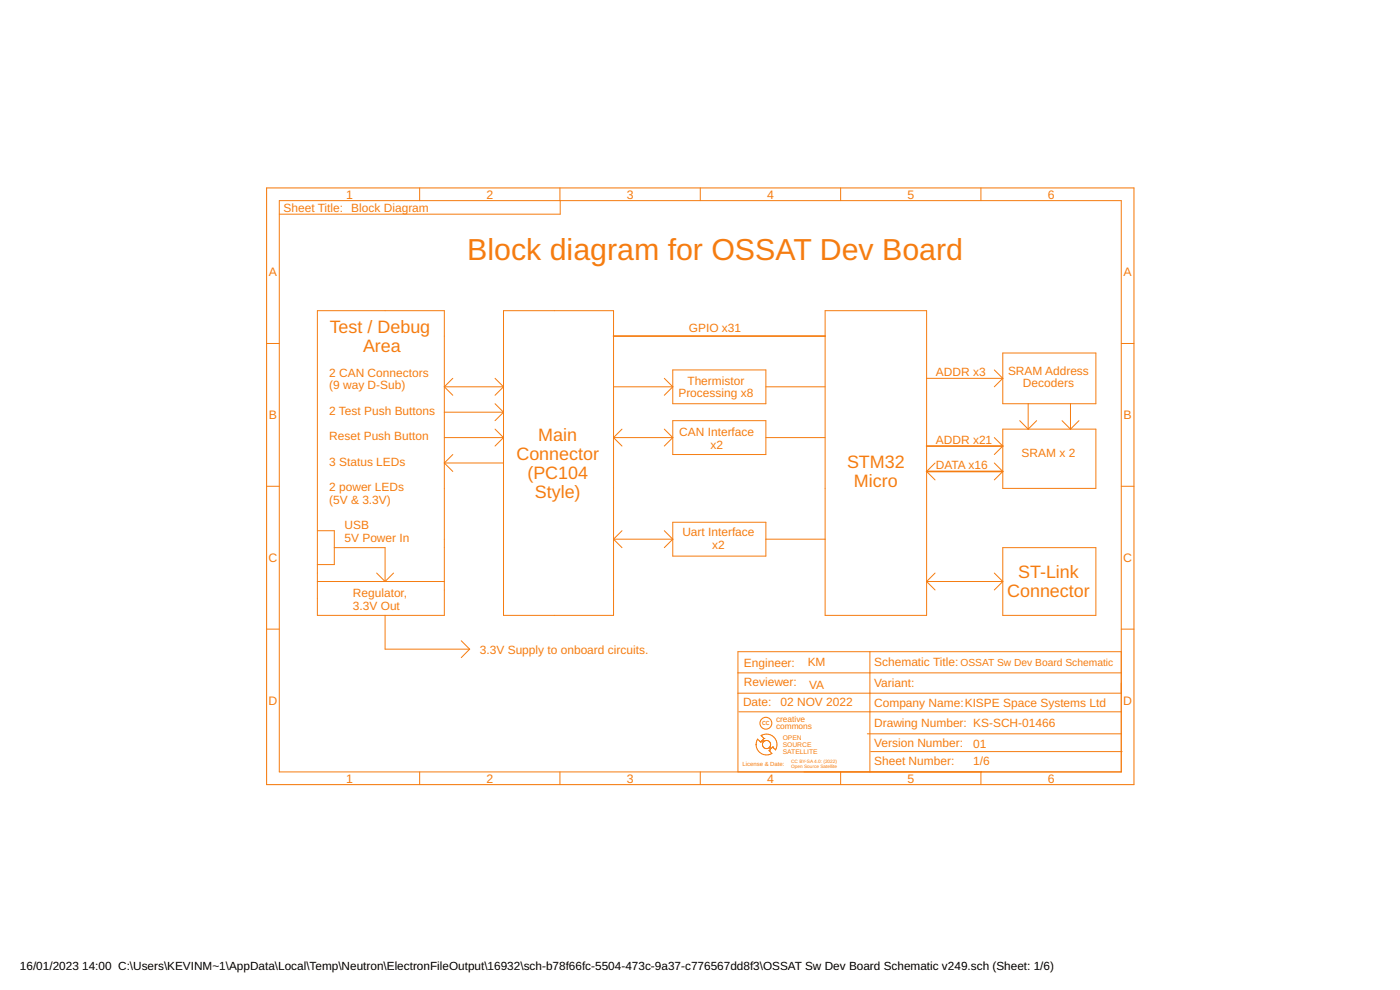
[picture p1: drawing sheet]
<svg xmlns="http://www.w3.org/2000/svg" width="420mm" height="297mm" viewBox="0 0 420 297" stroke-linecap="round" stroke-linejoin="round" font-family="sans-serif">
<g fill="none" stroke="#f57c10" stroke-width=".3">
<path d="M125.9 56.4v3.8M168 56.4v3.8M210.2 56.4v3.8M252.3 56.4v3.8M294.4 56.4v3.8M83.8 60.2h252.7v171.4h-252.7zM168.1 60.2v4.1h-84.3M95.2 93.2h38.1v91.4h-38.1zM151.1 93.2h33v91.4h-33zM247.6 93.2h30.5v91.4h-30.5zM80 103.1h3.8M133.3 116.1h17.8"/>
<path d="M133.3 116.1l2.6 2.5M135.9 113.5l-2.6 2.6M148.6 113.5l2.5 2.6M151.1 116.1l-2.5 2.5M184.1 116.1h17.8M199.4 113.5l2.5 2.6M201.9 111h27.9v10.1h-27.9zM201.9 116.1l-2.5 2.5M229.8 116.1h17.8M278.1 113.5h22.8M298.4 111l2.5 2.5M300.9 105.9h28v15.2h-28z"/>
<path d="M300.9 113.5l-2.5 2.6M336.5 103.1h3.8M133.3 131.3h17.8M133.3 123.7h17.8M133.3 138.9h17.8M133.3 138.9l2.6 2.6M135.9 136.4l-2.6 2.5M148.6 128.8l2.5 2.5M148.6 121.1l2.5 2.6M151.1 131.3l-2.5 2.5M151.1 123.7l-2.5 2.5M184.1 131.3h17.8"/>
<path d="M184.1 131.3l2.6 2.5M186.7 128.8l-2.6 2.5M199.4 128.8l2.5 2.5M201.9 126.2h27.9v10.2h-27.9zM201.9 131.3l-2.5 2.5M229.8 131.3h17.8M280.6 138.9l-2.5 2.6 2.5 2.5M298.4 131.3l2.5 2.5-2.5 2.6M298.4 138.9l2.5 2.6-2.5 2.5M300.9 128.8h28v17.7h-28zM306 126.2l2.6 2.6M308.6 121.1v7.7"/>
<path d="M311.1 126.2l-2.5 2.6M318.7 126.2l2.6 2.6M321.3 121.1v7.7M323.8 126.2l-2.5 2.6M80 145.9h3.8M95.2 159.2h5.1v10.2h-5.1M186.7 159.2l-2.6 2.6M199.4 159.2l2.5 2.6M201.9 156.7h27.9v10.2h-27.9zM336.5 145.9h3.8M95.2 174.5h38.1M100.3 164.3h15.3v10.2"/>
<path d="M113 171.9l2.6 2.6M118.1 171.9l-2.5 2.6M184.1 161.8h17.8M184.1 161.8l2.6 2.5M201.9 161.8l-2.5 2.5M229.8 161.8h17.8M278.1 174.5h22.8M278.1 174.5l2.5 2.5M280.6 171.9l-2.5 2.6M298.4 171.9l2.5 2.6M300.9 164.3h28v20.3h-28zM300.9 174.5l-2.5 2.5"/>
<path d="M80 188.8h3.8M115.6 184.6v10.2h25.3M138.4 192.3l2.5 2.5M140.9 194.8l-2.5 2.5M261.1 195.5v36.1M336.5 188.8h3.8M336.5 195.5h-115v36.1M221.5 201.9h115M221.5 208h115M221.7 213.6h114.8M125.9 231.6v3.8M168 231.6v3.8"/>
<path d="M210.2 231.6v3.8M227.4 221.8l.8 .8 .4-.4 .5 .4a1.22 1.22 0 0 0 .1 1.6 1.22 1.22 0 0 0 1.6 .2l.4 .4-.4 .4 .9 .9a3.1 3.1 0 0 1-3.9-.5 3.1 3.1 0 0 1-.4-3.8zM228.2 222.6h.1M228.4 220.7a3.1 3.1 0 0 1 3.8 .5 3.1 3.1 0 0 1 .5 3.8M228.4 220.7l.9 .9M228.4 220.7h.1M229.3 221.6h.1M229.3 221.6l-.4 .4 .4 .4M229.3 222.4a1.23 1.23 0 0 1 1.6 .1 1.23 1.23 0 0 1 .1 1.7l.4 .4 .5-.4 .8 .8M229.3 222.4h.1M230.8 224.3v.1M230.8 225.2h.1"/>
<path d="M231.9 224.2h.1M232.7 225h.1M252.3 231.6v3.8M260.3 220.2h76.2M261.3 225.5h75.5M294.4 231.6v3.8"/>
</g>
<path d="M184.1 100.8h63.5M278.1 133.8h22.8M278.1 141.5h22.8" fill="none" stroke="#f57c10" stroke-width=".51"/>
<g fill="none" stroke="#f57c10" stroke-width=".32">
<path d="M80 56.4h260.3v179h-260.3z"/>
<circle cx="229.8" cy="217" r="1.78"/>
</g>
<text font-size="9.1" fill="#f57c10" x="140.2" y="78">Block diagram for OSSAT Dev Board</text>
<g font-size="5.4" fill="#f57c10">
<text x="98.9" y="99.9">Test / Debug</text>
<text x="109" y="105.6">Area</text>
<text x="155" y="138">Connector</text>
<text x="161.5" y="132.3">Main</text>
<text x="158.3" y="143.7">(PC104</text>
<text x="254.2" y="140.5">STM32</text>
<text x="160.5" y="149.4">Style)</text>
<text x="256.3" y="146.2">Micro</text>
<text x="305.6" y="173.5">ST-Link</text>
<text x="302.3" y="179.2">Connector</text>
</g>
<g font-size="3.7" fill="#f57c10">
<text x="103.9" y="59.6">1</text>
<text x="146" y="59.6">2</text>
<text x="188.1" y="59.6">3</text>
<text x="230.2" y="59.6">4</text>
<text x="272.3" y="59.6">5</text>
<text x="314.4" y="59.6">6</text>
<text x="80.7" y="82.9">A</text>
<text x="337.2" y="82.9">A</text>
<text x="80.7" y="125.8">B</text>
<text x="337.2" y="125.8">B</text>
<text x="80.6" y="168.6">C</text>
<text x="337.1" y="168.6">C</text>
<text x="80.6" y="211.5">D</text>
<text x="337.1" y="211.5">D</text>
<text x="103.9" y="234.8">1</text>
<text x="146" y="234.8">2</text>
<text x="188.1" y="234.8">3</text>
<text x="230.2" y="234.8">4</text>
<text x="272.3" y="234.8">5</text>
<text x="314.4" y="234.8">6</text>
</g>
<g font-size="3.6" fill="#f57c10">
<text x="85.1" y="63.8">Sheet Title: Block Diagram</text>
<text x="206.8" y="99.6">GPIO x31</text>
<text x="98.8" y="113">2 CAN Connectors</text>
<text x="280.9" y="112.8">ADDR x3</text>
<text x="302.5" y="112.4">SRAM Address</text>
<text x="98.8" y="116.8">(9 way D-Sub)</text>
<text x="203.6" y="119.2">Processing x8</text>
<text x="206.3" y="115.4">Thermistor</text>
<text x="307" y="116.2">Decoders</text>
<text x="98.8" y="124.4">2 Test Push Buttons</text>
<text x="203.9" y="130.9">CAN Interface</text>
<text x="98.8" y="132.1">Reset Push Button</text>
<text x="213.2" y="134.7">x2</text>
<text x="280.9" y="133.1">ADDR x21</text>
<text x="306.6" y="137.1">SRAM x 2</text>
<text x="98.8" y="139.7">3 Status LEDs</text>
<text x="280.9" y="140.7">DATA x16</text>
<text x="98.8" y="147.3">2 power LEDs</text>
<text x="98.8" y="151.1">(5V &amp; 3.3V)</text>
<text x="103.4" y="158.9">USB</text>
<text x="204.8" y="160.9">Uart Interface</text>
<text x="103.4" y="162.7">5V Power In</text>
<text x="213.7" y="164.7">x2</text>
<text x="105.9" y="179.2">Regulator,</text>
<text x="105.9" y="183">3.3V Out</text>
<text x="144" y="196.3">3.3V Supply to onboard circuits.</text>
<text x="223.2" y="200.1">Engineer:</text>
<text x="242.4" y="199.9">KM</text>
<text x="262.3" y="199.9">Schematic Title:</text>
<text x="223.2" y="206">Reviewer:</text>
<text x="242.8" y="206.7">VA</text>
<text x="262.3" y="206.2">Variant:</text>
<text x="223" y="211.8">Date:</text>
<text x="234.2" y="211.8">02 NOV 2022</text>
<text x="262.3" y="212.1">Company Name:KISPE Space Systems Ltd</text>
<text x="262.3" y="218.1">Drawing Number: KS-SCH-01466</text>
<text x="262.3" y="224">Version Number:</text>
<text x="292.1" y="224.5">01</text>
<text x="262.3" y="229.6">Sheet Number:</text>
<text x="292.1" y="229.6">1/6</text>
</g>
<g font-size="3.5">
<text x="6" y="291">16/01/2023</text>
<text x="24.7" y="291">14:00 C:\Users\KEVINM~1\AppData\Local\Temp\Neutron\ElectronFileOutput\16932\sch-b78f66fc-5504-473c-9a37-c776567dd8f3\OSSAT Sw Dev Board Schematic v249.sch (Sheet: 1/6)</text>
</g>
<text font-size="3.1" fill="#f57c10" x="288.3" y="199.9">OSSAT Sw Dev Board Schematic</text>
<g font-size="2.5" fill="#f57c10">
<text x="232.9" y="216.7">creative</text>
<text x="232.9" y="218.6">commons</text>
</g>
<g font-size="2" fill="#f57c10">
<text x="234.9" y="222">OPEN</text>
<text x="234.9" y="224.1">SOURCE</text>
<text x="234.9" y="226.1">SATELLITE</text>
</g>
<g font-size="1.8" fill="#f57c10">
<text x="228.8" y="217.6">CC</text>
<text x="222.9" y="229.7">License &amp; Date:</text>
</g>
<g font-size="1.4" fill="#f57c10">
<text x="237.5" y="230.3">Open Source Satellite</text>
<text x="237.5" y="228.9">CC BY-SA 4.0: (2022)</text>
</g>
</svg>
